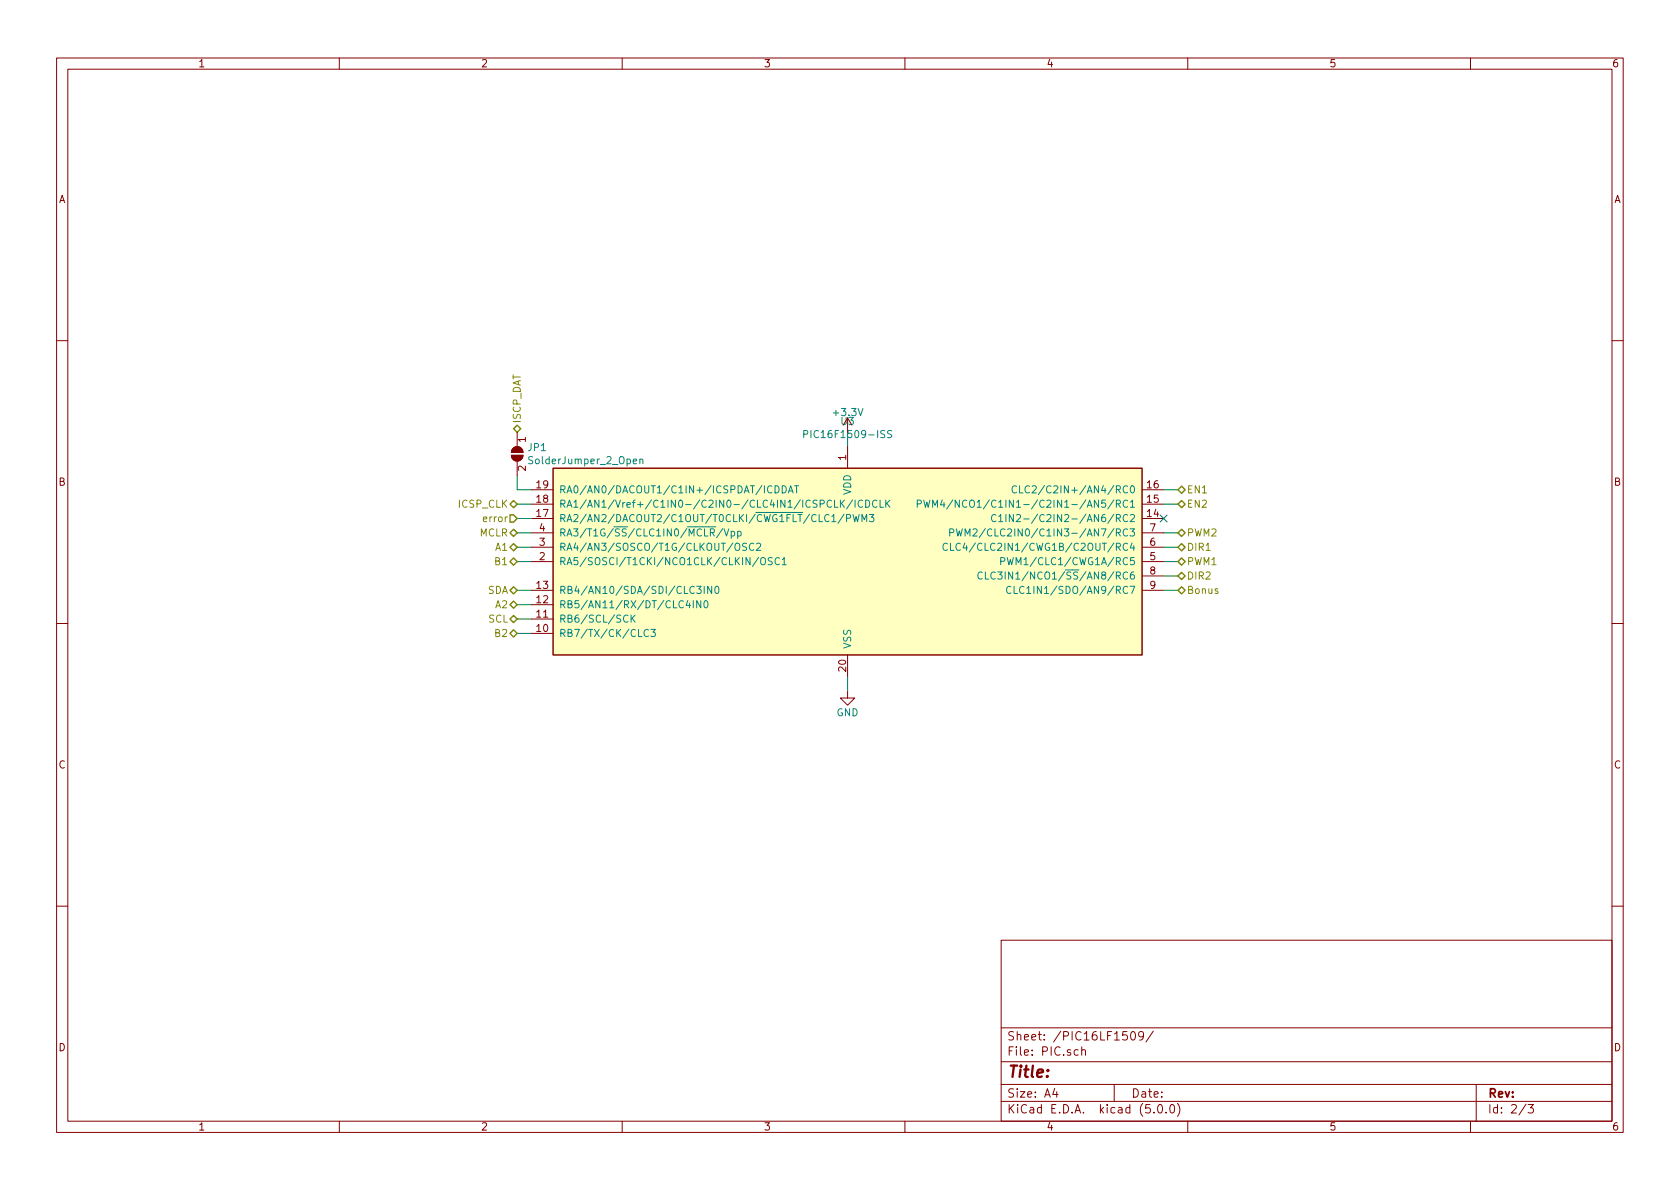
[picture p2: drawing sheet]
EESchema Schematic File Version 4
LIBS:Motor Shield-cache
EELAYER 26 0
EELAYER END
$Descr A4 11693 8268
encoding utf-8
Sheet 2 3
Title ""
Date ""
Rev ""
Comp ""
Comment1 ""
Comment2 ""
Comment3 ""
Comment4 ""
$EndDescr
$Comp
L power:GND #PWR020
U 1 1
P 5900 4800
F 0 "#PWR020" H 5900 4550 50  0001 C CNN
F 1 "GND" H 5900 4650 50  0000 C CNN
F 2 "" H 5900 4800 50  0001 C CNN
F 3 "" H 5900 4800 50  0001 C CNN
	1    5900 4800
	1    0    0    -1  
$EndComp
Wire Wire Line
	8200 3700 8100 3700
Wire Wire Line
	8200 3900 8100 3900
Wire Wire Line
	3700 4100 3600 4100
Wire Wire Line
	3600 4300 3700 4300
Wire Wire Line
	5900 3000 5900 3100
Wire Wire Line
	5900 4800 5900 4700
Wire Wire Line
	3700 3400 3600 3400
Wire Wire Line
	3600 3500 3700 3500
Wire Wire Line
	3600 3400 3600 3300
Wire Wire Line
	3700 3800 3600 3800
Wire Wire Line
	3600 3900 3700 3900
Wire Wire Line
	3700 4200 3600 4200
Wire Wire Line
	3600 4400 3700 4400
$Comp
L MCU_Microchip_PIC16:PIC16F1509-ISS U3
U 1 1
P 5900 3900
F 0 "U3" H 5900 4878 50  0000 C CNN
F 1 "PIC16F1509-ISS" H 5900 4787 50  0000 C CNN
F 2 "Package_SO:SSOP-20_5.3x7.2mm_P0.65mm" H 5900 3900 50  0001 C CNN
F 3 "http://ww1.microchip.com/downloads/en/DeviceDoc/41609A.pdf" H 5900 3900 50  0001 C CNN
	1    5900 3900
	1    0    0    -1  
$EndComp
Text HLabel 8200 3900 2    50   BiDi ~ 0
PWM1
Text HLabel 8200 3700 2    50   BiDi ~ 0
PWM2
Wire Wire Line
	3700 3600 3600 3600
Text HLabel 3600 4100 0    50   BiDi ~ 0
SDA
Text HLabel 3600 4300 0    50   BiDi ~ 0
SCL
$Comp
L power:+3.3V #PWR018
U 1 1
P 5900 3000
F 0 "#PWR018" H 5900 2850 50  0001 C CNN
F 1 "+3.3V" H 5900 3140 50  0000 C CNN
F 2 "" H 5900 3000 50  0001 C CNN
F 3 "" H 5900 3000 50  0001 C CNN
	1    5900 3000
	1    0    0    -1  
$EndComp
Text HLabel 3600 4200 0    50   BiDi ~ 0
A2
Text HLabel 3600 4400 0    50   BiDi ~ 0
B2
Text HLabel 3600 3800 0    50   BiDi ~ 0
A1
Text HLabel 3600 3900 0    50   BiDi ~ 0
B1
Text HLabel 3600 3700 0    50   BiDi ~ 0
MCLR
Text HLabel 3600 3500 0    50   BiDi ~ 0
ICSP_CLK
Text HLabel 3600 3000 1    50   BiDi ~ 0
ISCP_DAT
Text HLabel 8200 3400 2    50   BiDi ~ 0
EN1
Text HLabel 8200 3500 2    50   BiDi ~ 0
EN2
Text HLabel 8200 3800 2    50   BiDi ~ 0
DIR1
Text HLabel 8200 4000 2    50   BiDi ~ 0
DIR2
Wire Wire Line
	8200 3400 8100 3400
Wire Wire Line
	8200 3800 8100 3800
Wire Wire Line
	8100 4000 8200 4000
Text HLabel 3600 3600 0    50   Input ~ 0
error
Wire Wire Line
	8200 3500 8100 3500
NoConn ~ 8100 3600
$Comp
L Jumper:SolderJumper_2_Open JP1
U 1 1
P 3600 3150
F 0 "JP1" V 3554 3218 50  0000 L CNN
F 1 "SolderJumper_2_Open" V 3645 3218 50  0000 L CNN
F 2 "Jumper:SolderJumper-2_P1.3mm_Open_Pad1.0x1.5mm" H 3600 3150 50  0001 C CNN
F 3 "~" H 3600 3150 50  0001 C CNN
	1    3600 3150
	0    1    1    0   
$EndComp
Wire Wire Line
	3700 3700 3600 3700
Text HLabel 8200 4100 2    50   BiDi ~ 0
Bonus
Wire Wire Line
	8200 4100 8100 4100
$EndSCHEMATC
